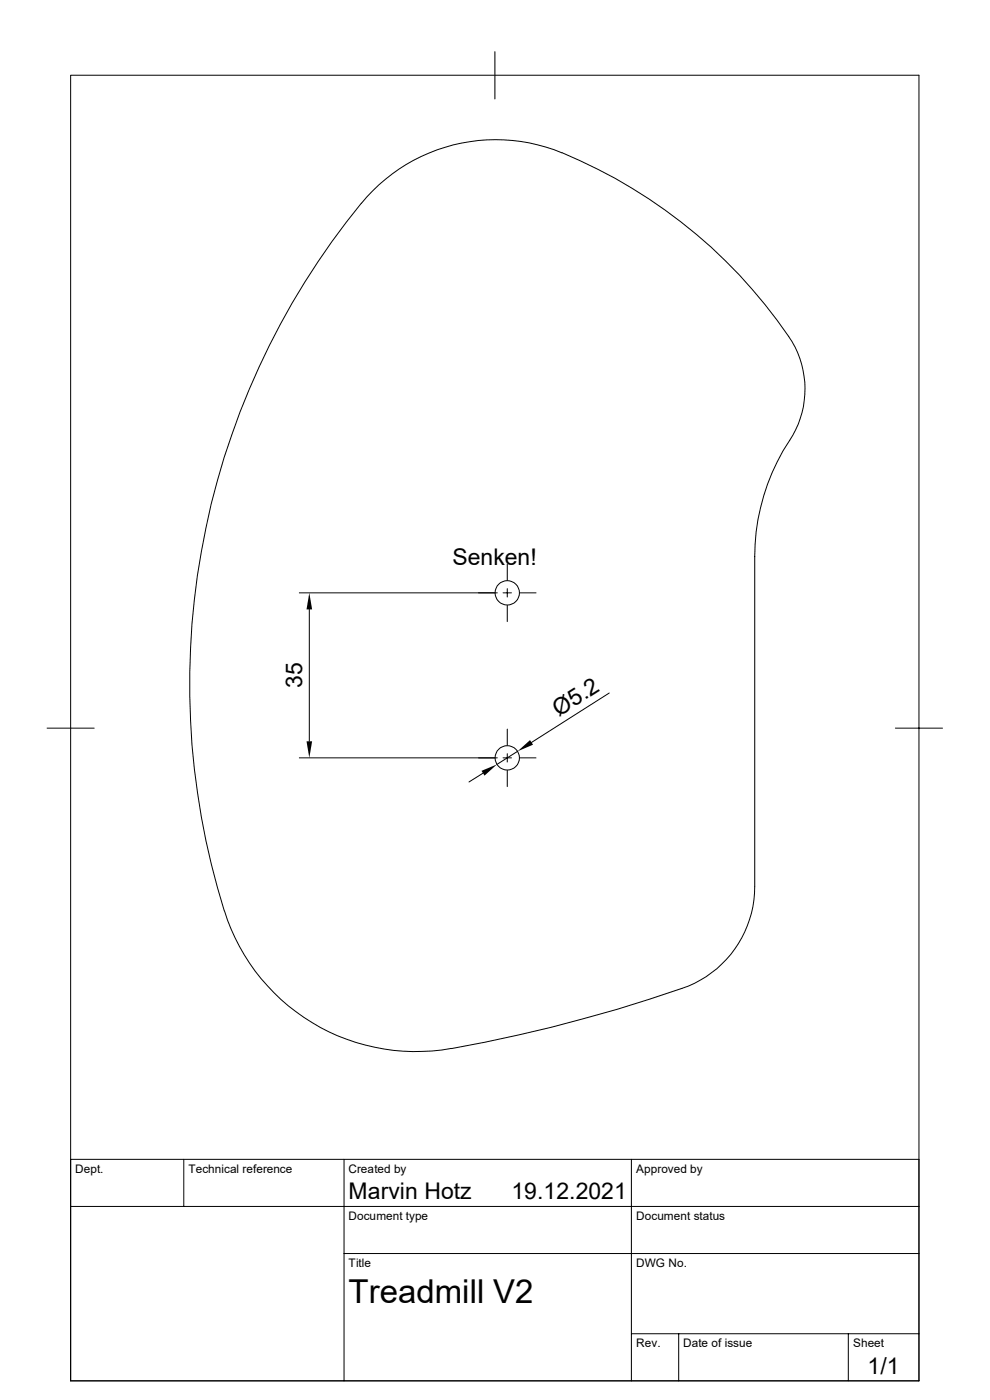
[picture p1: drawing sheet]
<svg xmlns="http://www.w3.org/2000/svg" width="210mm" height="297mm" viewBox="0 0 210 297" stroke-linecap="round" stroke-linejoin="round" font-family="sans-serif">
<g fill="none" stroke="#000" stroke-width=".21">
<path d="M15 16h179.9v276.9h-179.9zM105 11v10M107.6 119.7v3.4M63.5 125.8h42M65.6 129.3v28M106.7 125.8h1.8M107.6 124.9v1.8M107.6 128.4v3.5M110.3 125.8h3.4M10 154.5h10M107.6 154.7v3.4M107.6 159.9v1.8"/>
<path d="M109.8 159.4l-4.4 2.8M129.2 147l-16.5 10.5M189.9 154.5h10M63.5 160.8h42M102.4 164l-2.9 1.9M106.7 160.8h1.8M107.6 163.4v3.5M110.3 160.8h3.4M47.6 193.3a161 161 0 0 1 30.3-151.6 37.2 37.2 0 0 1 45.1-7.6 105.9 105.9 0 0 1 45.7 39.5 19.9 19.9 0 0 1-1.2 19.8 44.9 44.9 0 0 0-7.4 24.7v70a22.8 22.8 0 0 1-15.4 21.6 333.2 333.2 0 0 1-48.9 12.8M47.6 193.3a42.6 42.6 0 0 0 48.2 29.1M15 255.9h179.9M39 246v9.9"/>
<path d="M73 246v46.9M133.9 246v46.9M194.9 246h-179.9v46.9M73 265.9h121.9M133.9 283h61M144 283v9.9M180 283v9.9"/>
<circle cx="107.6" cy="125.8" r="2.58"/>
<circle cx="107.6" cy="160.8" r="2.58"/>
</g>
<path d="M65.6 125.8l.6 3.5h-1.2zM65 157.3h1.2l-.6 3.5zM109.8 159.4l2.6-2.4 .7 1zM102.2 163.5l3.2-1.3-2.6 2.3z" fill="#000"/>
<text font-size="7" x="74" y="276.4">Treadmill V2</text>
<g font-size="4.9">
<text x="96" y="119.8">Senken!</text>
<text x="64.1" y="146" transform="rotate(-90 64.1 146)">35</text>
<text x="118.5" y="152" transform="rotate(-32 118.5 152)">Ø5.2</text>
<text x="74" y="254.5">Marvin Hotz</text>
<text x="108.5" y="254.5">19.12.2021</text>
<text x="184.1" y="291.6">1/1</text>
</g>
<g font-size="2.5">
<text x="16" y="248.8">Dept.</text>
<text x="40" y="248.8">Technical reference</text>
<text x="74" y="248.8">Created by</text>
<text x="134.9" y="248.8">Approved by</text>
<text x="74" y="258.7">Document type</text>
<text x="135" y="258.7">Document status</text>
<text x="74" y="268.7">Title</text>
<text x="135" y="268.7">DWG No.</text>
<text x="135" y="285.8">Rev.</text>
<text x="145" y="285.8">Date of issue</text>
<text x="181" y="285.8">Sheet</text>
</g>
</svg>
